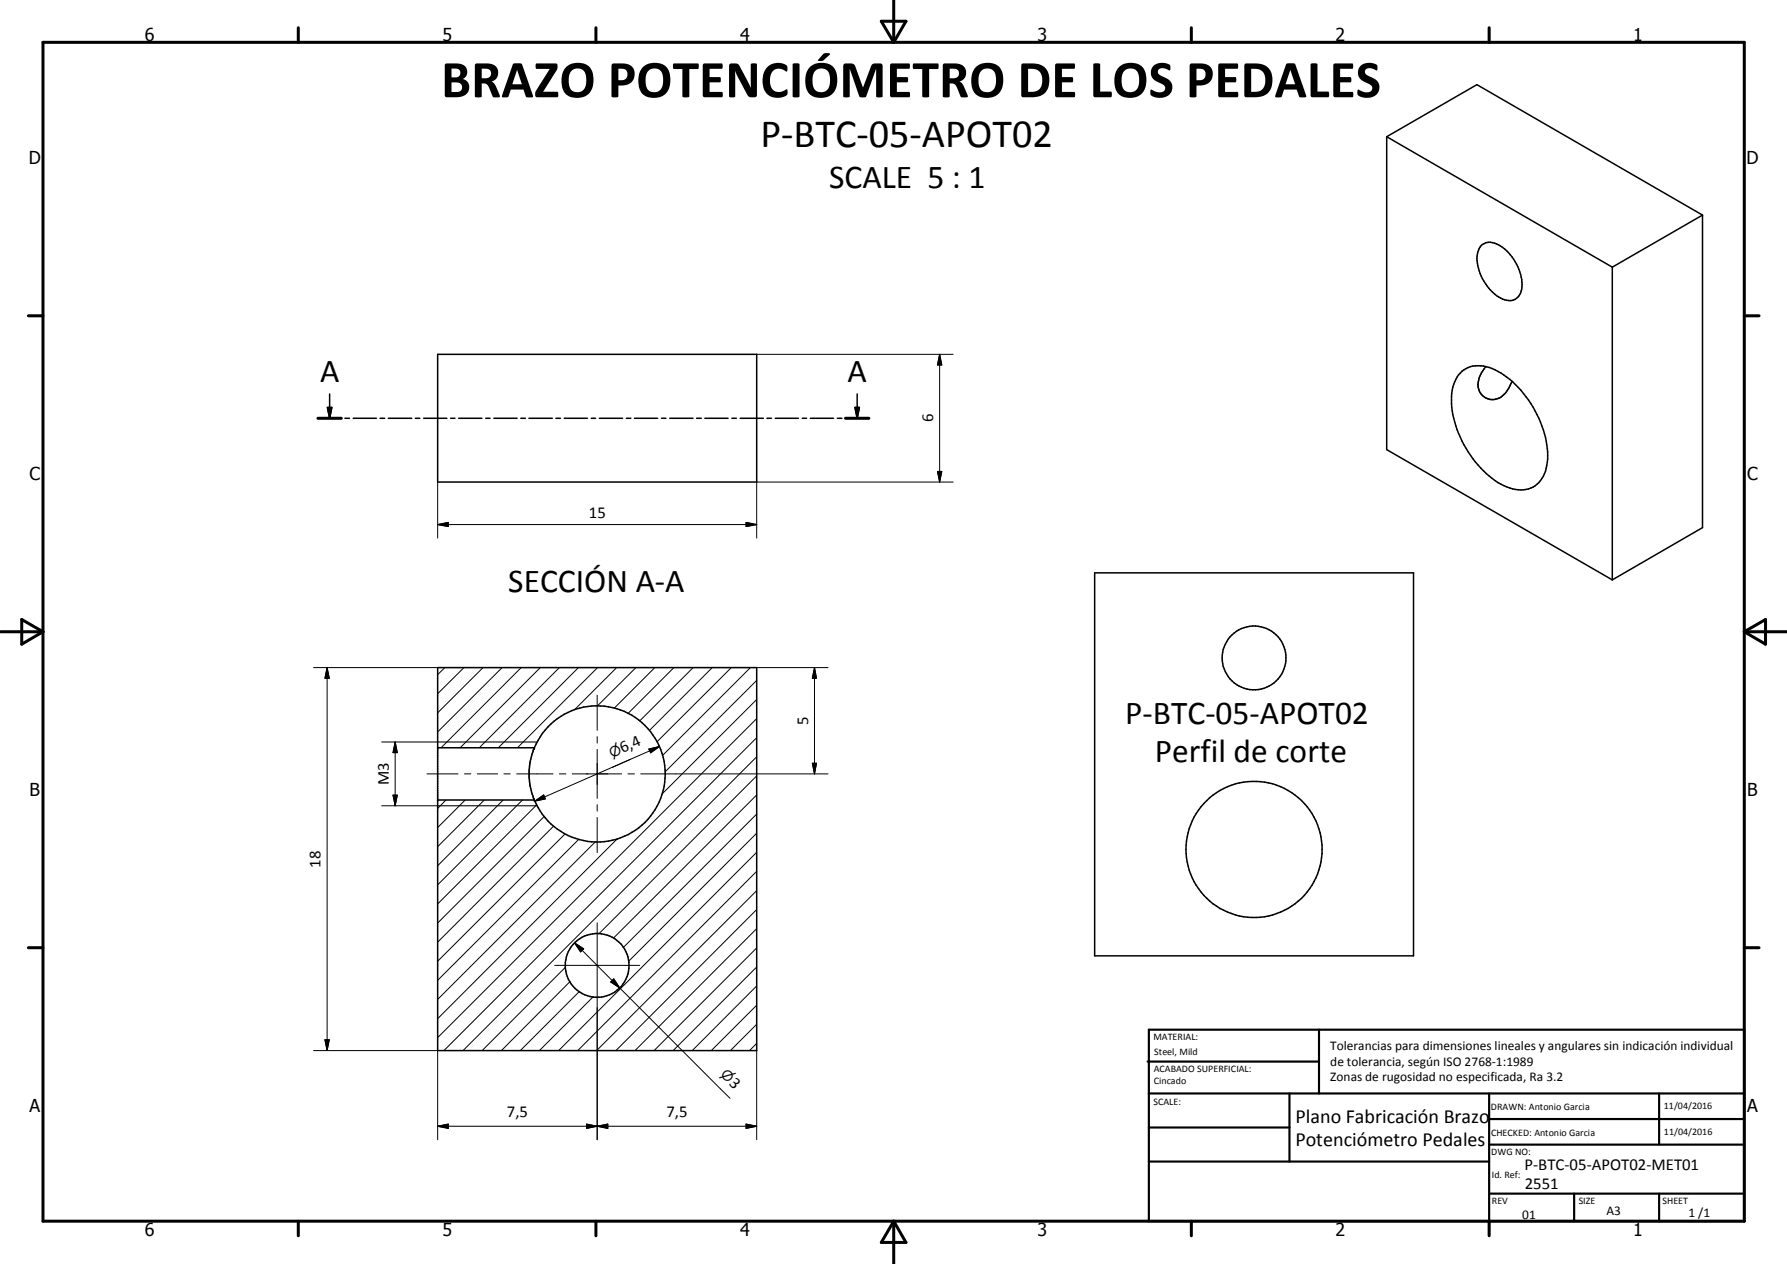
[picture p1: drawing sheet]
<svg xmlns="http://www.w3.org/2000/svg" width="420mm" height="297mm" viewBox="0 0 420 297" stroke-linecap="round" stroke-linejoin="round" font-family="sans-serif">
<g fill="none" stroke="#000" stroke-width=".35">
<path d="M326 32.1v73.6l53.1 30.6M326 32.1l21.2-12.2 53.1 30.6M326 32.1l53.1 30.7M348.3 57.7a3.3 3.3 0 0 1 4-.2 11.3 11.3 0 0 1 5.5 10.4 2.98 2.98 0 0 1-4.5 2.4 11.2 11.2 0 0 1-5.9-10.6l.4-1.3zM400.3 50.5v73.5l-21.2 12.3M400.3 50.5l-21.2 12.3M379.1 62.8v73.5M74.7 98.3h5.6M77 95.8h1l-.5 2.5zM77.5 92.6v5.7M81.1 98.3h1.1M83 98.3h5.5"/>
<path d="M89.4 98.3h1.1M91.3 98.3h5.5M97.7 98.3h1M99.6 98.3h5.5M102.9 83.3h75v30h-75zM105.9 98.3h1.1M107.9 98.3h5.4M114.2 98.3h1M116.1 98.3h5.5M122.5 98.3h1M124.4 98.3h5.5M130.7 98.3h1.1"/>
<path d="M132.7 98.3h5.4M139 98.3h1M140.9 98.3h5.5M147.3 98.3h1M149.2 98.3h5.4M155.5 98.3h1.1M157.5 98.3h5.4M163.8 98.3h1.1M165.7 98.3h5.5M172.1 98.3h1M174 98.3h5.5M180.3 98.3h1.1"/>
<path d="M182.3 98.3h5.4M188.6 98.3h1M190.5 98.3h5.5M196.9 98.3h1M198.8 98.3h5.5M201 95.8h1l-.5 2.5zM201.5 92.6v5.7M343.7 87.2a7.1 7.1 0 0 1 7.8-.3 24.6 24.6 0 0 1 12.2 17.7 11.3 11.3 0 0 1-1.5 8.3 6.4 6.4 0 0 1-7.9 1.5 21.8 21.8 0 0 1-10.9-11.7 18.1 18.1 0 0 1-1.6-12.4l.8-1.7zM349.4 86.1l-1.1 1.5a4.1 4.1 0 0 0 .6 5.6 3.8 3.8 0 0 0 5.2-1l1.4-2.6M257.4 134.6h74.9v90h-74.9zM102.9 156.9h75v90h-75zM102.9 175.7h22.7"/>
<path d="M125.6 175.7a16 16 0 0 1 24.6-6.5 16 16 0 0 1 0 25.4 16 16 0 0 1-24.6-6.6M125.6 175.7v.1M125.6 175.8a15.6 15.6 0 0 0-1.2 5.2 15.3 15.3 0 0 0 1 6.3l.2 .7M102.9 188h22.7M125.5 187.8l.1 .1M125.6 188h.1"/>
<circle cx="294.9" cy="154.6" r="7.5"/>
<circle cx="294.8" cy="199.6" r="16"/>
<circle cx="140.4" cy="226.9" r="7.5"/>
</g>
<g fill="#000">
<circle cx="125.6" cy="175.7" r=".18"/>
<circle cx="125.6" cy="175.8" r=".18"/>
<circle cx="102.9" cy="188" r=".18"/>
<circle cx="125.6" cy="188" r=".18"/>
</g>
<path d="M102.9 174.4h23.4M102.9 189.4h23.4" fill="none" stroke="#000" stroke-width=".25"/>
<g fill="none" stroke="#000" stroke-width=".71">
<path d="M10.1 9.9h400v277.1h-400zM70.1 6.5v3.4M140.1 6.5v3.4M207.2 5h5.8l-2.9 4.9zM210.1 0v9.9M280.1 6.5v3.4M350.1 6.5v3.4M6.7 74.2h3.4M410.1 74.2h3.5M74.7 98.3h5.6M198.8 98.3h5.5M.1 148.5h10"/>
<path d="M5.1 145.6l5 2.9-5 2.9zM410.1 148.5h10M410.1 148.5l5-2.9v5.8zM6.7 222.7h3.4M410.1 222.7h3.5M70.1 287v3.4M140.1 287v3.4M210.1 287v10M210.1 287l2.9 5h-5.8zM280.1 287v3.4M350.1 287v3.4"/>
</g>
<g fill="none" stroke="#000" stroke-width=".51">
<path d="M269.8 249.5h40.3M270.1 242h140v45h-140zM270.1 257h140M303.2 257v16M310.1 242v15M350.1 257v30M390.1 257v12M270.1 265h33.1M270.1 273h80M350.1 269h60M350.1 263h60M350.1 280.5h60"/>
<path d="M370.1 280.5v6.5M390.1 280.5v6.5"/>
</g>
<g fill="#000">
<path d="M77 95.8h1l-.5 2.5zM201 95.8h1l-.5 2.5zM220.9 83.3l.5 2.5h-1zM220.4 110.8h1l-.5 2.5zM102.9 123.3l2.5-.5v.9zM175.4 122.8l2.5 .5-2.5 .4zM76.9 156.9l.5 2.5h-1zM191.5 156.9l.5 2.5h-1zM92.9 174.4l.5 2.5h-1zM152.6 176l2.5-.6-2.1 1.5zM191 179.4h1l-.5 2.5zM92.4 186.9h1l-.5 2.5z"/>
<path d="M125.8 188.3l2-1.5 .4 .9zM135.1 221.6l2.1 1.4-.7 .7zM143.6 230.8l.7-.8 1.4 2.2zM76.4 244.3h1l-.5 2.6zM102.9 264.7l2.5-.5v1zM137.9 264.2l2.5 .5-2.5 .5zM140.4 264.7l2.5-.5v1zM175.4 264.2l2.5 .5-2.5 .5z"/>
</g>
<g fill="none" stroke="#000" stroke-width=".24">
<path d="M177.9 83.3h46.2M220.9 83.3l.5 2.5h-1zM220.9 83.3v30M102.9 113.3v13.1M220.4 110.8h1l-.5 2.5zM224.1 113.3h-46.2v13.1M102.9 123.3l2.5-.5v.9zM102.9 123.3h75M175.4 122.8l2.5 .5-2.5 .4zM73.7 156.9h29.2M76.9 156.9l.5 2.5h-1zM76.9 156.9v90"/>
<path d="M104.6 156.9l-1.7 1.6M109.1 156.9l-6.2 6.1M113.6 156.9l-10.7 10.6M118.1 156.9l-15.2 15.1M122.5 156.9l-18.8 18.8M127 156.9l-18.8 18.8M131.5 156.9l-18.8 18.8M136 156.9l-18.8 18.8M140.5 156.9l-18.8 18.8M145 156.9l-10 9.9M149.5 156.9l-9 9M154 156.9l-9.6 9.5"/>
<path d="M158.4 156.9l-10.7 10.7M163 156.9l-12.6 12.5M167.5 156.9l-14.8 14.8M171.9 156.9l-17.4 17.4M176.4 156.9l-20.6 20.6M177.9 159.9l-21.5 21.5M177.9 156.9h16.8M191.5 156.9l.5 2.5h-1zM191.5 156.9v25M89.7 174.4h13.2M92.9 174.4l.5 2.5h-1zM92.9 174.4v15"/>
<path d="M140.4 163.4v8.2M140.4 173.1v1.5M140.4 176.1v11.5M148.2 178.4l-4.2 1.9M152.6 176l2.5-.6-2.1 1.5zM155.1 175.4l-29.3 12.9M177.9 177.8l-69 69.1M177.9 173.4l-73.5 73.5M177.9 168.9l-75 74.9M177.9 164.4l-22.3 22.2M191 179.4h1l-.5 2.5zM89.7 189.4h13.2"/>
<path d="M92.4 186.9h1l-.5 2.5zM100.4 181.9h7.3M104.8 188l-1.9 2M109.2 181.9h1.5M109.4 188l-6.5 6.5M112.2 181.9h4.8M113.9 188l-11 11M118.3 188l-15.4 15.5M118.5 181.9h1.5M121.5 181.9h8.5M122.8 188l-19.9 19.9M125.8 188.3l2-1.5 .4 .9z"/>
<path d="M126.2 189.1l-23.3 23.3M128 191.9l-25.1 25M130.2 194.1l-27.3 27.3M131.5 181.9h1.5M132.9 196l-30 29.9M134.5 181.9h11.7M136.1 197.2l-33.2 33.2M139.9 197.9l-37 37M140.4 189.1v1.5M140.4 192.1v8.3M145.1 197.1l-42.2 42.3M147.6 181.9h1.6"/>
<path d="M150.7 181.9h44M177.9 195.8l-30.1 30.1M177.9 191.3l-31.4 31.4M177.9 186.8l-33.7 33.7M177.9 182.3l-37.1 37.2M140.4 216.9v50.9M177.9 218.2l-28.6 28.7M177.9 213.7l-33.1 33.2M177.9 209.3l-37.6 37.6M177.9 204.8l-42.1 42.1M177.9 200.3l-46.6 46.6M130.4 226.9h20"/>
<path d="M133 227.2l-19.6 19.7M134 230.7l-16.1 16.2M135.1 221.6l2.1 1.4-.7 .7zM135.1 221.6l10.6 10.6M136.2 233l-13.9 13.9M139.5 234.2l-12.7 12.7M143.6 230.8l.7-.8 1.4 2.2zM145.7 232.2l26 25.9M177.9 236.2l-10.7 10.7M177.9 231.7l-15.1 15.2M177.9 227.2l-19.6 19.7M177.9 222.8l-24.1 24.1"/>
<path d="M73.7 246.9h29.2v20.9M76.4 244.3h1l-.5 2.6zM177.9 245.2l-1.7 1.7M177.9 240.7l-6.2 6.2M177.9 246.9v20.9M102.9 264.7l2.5-.5v1zM102.9 264.7h75M137.9 264.2l2.5 .5-2.5 .5zM137.9 264.2l5 1v-1l-5 1zM140.4 264.7l2.5-.5v1zM175.4 264.2l2.5 .5-2.5 .5z"/>
</g>
<text font-size="12.6" x="103.7" y="22.9">BRAZO POTENCIÓMETRO DE LOS PEDALES</text>
<text font-size="9.4" x="178.8" y="34.6">P-BTC-05-APOT02</text>
<g font-size="7.9">
<text x="195" y="44.2">SCALE 5 : 1</text>
<text x="75.3" y="89.7">A</text>
<text x="199.3" y="89.7">A</text>
<text x="119.5" y="139.1">SECCIÓN A-A</text>
<text x="264.6" y="170.2">P-BTC-05-APOT02</text>
<text x="271.5" y="179.2">Perfil de corte</text>
</g>
<g font-size="4.7">
<text x="304.6" y="263.9">Plano Fabricación Brazo</text>
<text x="304.6" y="269.3">Potenciómetro Pedales</text>
</g>
<g font-size="4.2">
<text x="34" y="9.6">6</text>
<text x="104" y="9.6">5</text>
<text x="174" y="9.6">4</text>
<text x="244" y="9.6">3</text>
<text x="314" y="9.6">2</text>
<text x="384" y="9.6">1</text>
<text x="6.8" y="38.7">D</text>
<text x="410.6" y="38.7">D</text>
<text x="7" y="112.9">C</text>
<text x="410.8" y="112.9">C</text>
<text x="7" y="187.1">B</text>
<text x="410.8" y="187.1">B</text>
<text x="7" y="261.4">A</text>
<text x="410.8" y="261.4">A</text>
<text x="34" y="290.4">6</text>
<text x="104" y="290.4">5</text>
<text x="174" y="290.4">4</text>
<text x="244" y="290.4">3</text>
<text x="314" y="290.4">2</text>
<text x="384" y="290.4">1</text>
</g>
<g font-size="3.9">
<text x="219.4" y="99.3" transform="rotate(-90 219.4 99.3)">6</text>
<text x="138.4" y="121.8">15</text>
<text x="190" y="170.3" transform="rotate(-90 190 170.3)">5</text>
<text x="146.4" y="176.9" transform="rotate(-24 146.4 176.9)">6,4</text>
<text x="91.4" y="184.6" transform="rotate(-90 91.4 184.6)">M3</text>
<text x="75.4" y="203.9" transform="rotate(-90 75.4 203.9)">18</text>
<text x="171.3" y="254.6" transform="rotate(45 171.3 254.6)">3</text>
<text x="119.2" y="262.6">7,5</text>
<text x="156.7" y="262.6">7,5</text>
<text x="358.5" y="275">P-BTC-05-APOT02-MET01</text>
<text x="358.5" y="279.4">2551</text>
</g>
<g font-size="3.3">
<text x="143.8" y="178.1" transform="rotate(-24 143.8 178.1)">⌀</text>
<text x="169.3" y="252.6" transform="rotate(45 169.3 252.6)">⌀</text>
</g>
<g font-size="3.1">
<text x="312.7" y="246.8">Tolerancias para dimensiones lineales y angulares sin indicación individual</text>
<text x="312.7" y="250.4">de tolerancia, según ISO 2768-1:1989</text>
<text x="312.7" y="254">Zonas de rugosidad no especificada, Ra 3.2</text>
<text x="357.9" y="286.4">01</text>
<text x="377.7" y="285.6">A3</text>
<text x="397" y="285.9">1 /1</text>
</g>
<g font-size="2.4">
<text x="271.2" y="244.4">MATERIAL:</text>
<text x="271.3" y="252">ACABADO SUPERFICIAL:</text>
<text x="271.4" y="247.9">Steel, Mild</text>
<text x="271.3" y="254.6">Cincado</text>
<text x="271.2" y="259.7">SCALE:</text>
<text x="350.6" y="260.9">DRAWN: Antonio Garcia</text>
<text x="391.2" y="260.6">11/04/2016</text>
<text x="350.6" y="267">CHECKED: Antonio Garcia</text>
<text x="391.2" y="266.7">11/04/2016</text>
<text x="350.6" y="271.4">DWG NO:</text>
<text x="350.8" y="276.9">Id. Ref:</text>
<text x="350.8" y="282.8">REV</text>
<text x="371.2" y="282.9">SIZE</text>
<text x="390.9" y="282.9">SHEET</text>
</g>
</svg>
